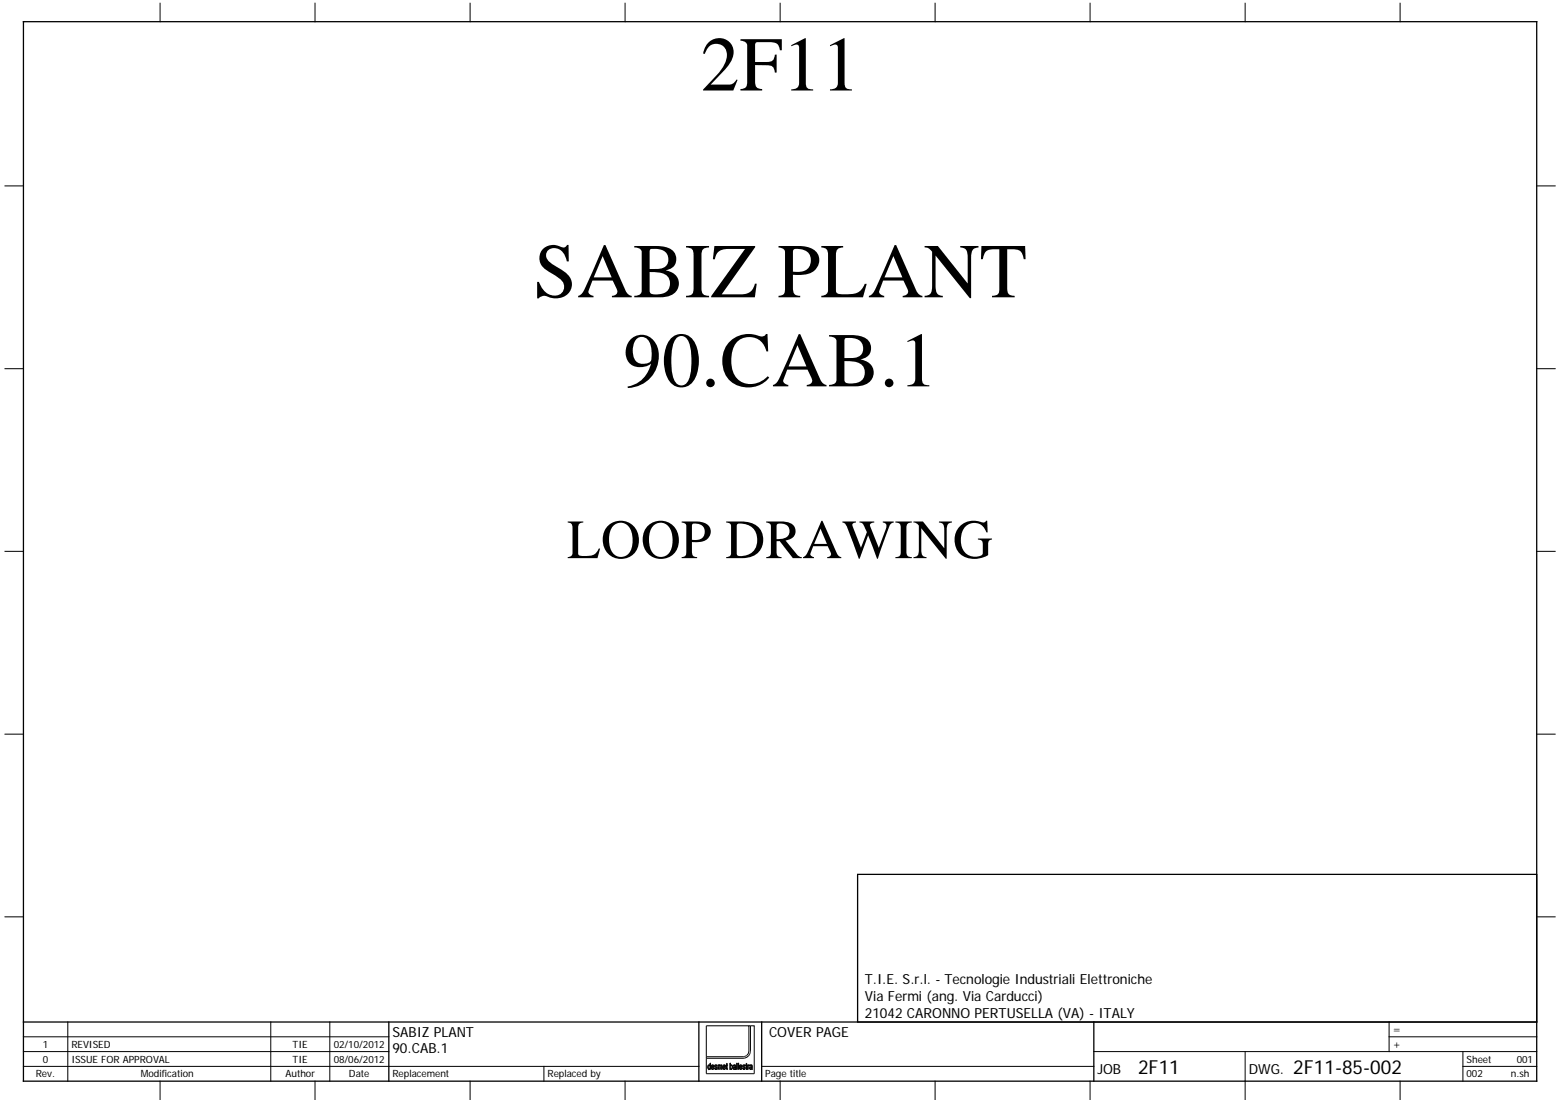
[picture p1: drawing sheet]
<svg xmlns="http://www.w3.org/2000/svg" width="297mm" height="210mm" viewBox="0 0 297 210" stroke-linecap="round" stroke-linejoin="round" font-family="sans-serif">
<path d="M209.8 .5l-209 209M296.2 .6l-295.4 208.8M.8 209.2l.3 .3" fill="none" stroke="#fff" stroke-width=".19"/>
<g fill="none" stroke="#010101" stroke-width=".19">
<path d="M30.5 .6v3.5M60 .6v3.5M89.5 .6v3.5M119 .6v3.5M148.5 .6v3.5M178.1 .6v3.5M207.6 .6v3.5M237.1 .6v3.5M266.6 .6v3.5M.9 35.4h3.6M292.6 35.4h3.5M.9 70.2h3.6"/>
<path d="M292.6 70.2h3.5M.9 105h3.6M292.6 105h3.5M.9 139.8h3.6M292.6 139.8h3.5M.9 174.5h3.6M292.6 174.5h3.5M4.5 197.4h69.5M12.9 194.6v11.2M51.6 194.6v11.2M62.8 194.6v11.2M134.5 195.3h8.1v5a1.08 1.08 0 0 1-1.1 .9h-7z"/>
<path d="M264.5 197.4h28.1M264.5 194.6v5.6M4.5 203h128.6M4.5 200.2h69.5M30.5 205.8v3.5M60 205.8v3.5M89.5 205.8v3.5M103.6 203v2.8M119 205.8v3.5M135.6 203.4h.1M135.6 202.8h.2l.1 .3h-.4zM135.9 202.8h.1"/>
<path d="M135.9 202.8l.1 .4h-.2v-.1v.1h-.3l.1 .2M135.9 202.8a.4 .4 0 0 0-.5 .2 .4 .4 0 0 0 .1 .5l.2 .1 .3-.3-.3 .2-.1-.1M148.5 205.8v3.5M178.1 205.8v3.5M207.6 205.8v3.5M208.3 200.2h84.3M237.1 200.2v9.1M266.6 205.8v3.5M278.6 203h14M278.6 200.2v5.6"/>
</g>
<path d="M4.5 4.1h288.1v201.7h-288.1zM4.5 194.6h288.1M74 194.6v11.2M133.1 194.6v11.2M145 194.6v11.2M208.3 194.6v11.2" fill="none" stroke="#010101" stroke-width=".25"/>
<path d="M135.6 202.7l.3 .2 .1 .3h-.2v-.3a.17 .17 0 0 0-.2-.1 .17 .17 0 0 0-.1 .3h.3v.1h-.3l.1 .3 .4-.2a.32 .32 0 0 1-.5 .3 .32 .32 0 0 1-.1-.5z" fill="#010101"/>
<path d="M137.8 203.4h.1M137.8 203.4v.1M137.8 202.8h.2l.1 .3h-.4zM137.8 203.5h.1M137.9 203.5l.3-.2-.1 .2M138.1 203.5h.1M138.1 202.8h.1M138.1 202.8l.1 .4h-.2v-.1v.1h-.3l.1 .2M138.1 202.8a.4 .4 0 0 0-.5 .2 .4 .4 0 0 0 .1 .5l.2 .1 .2-.1" fill="none" stroke="#010101" stroke-width=".19"/>
<path d="M137.7 202.8l.3-.1 .2 .5h-.2v-.3a.17 .17 0 0 0-.2-.1 .17 .17 0 0 0-.1 .3h.3v.1h-.3l.1 .3 .4-.2-.1 .2-.2 .1-.2-.1z" fill="#010101"/>
<g fill="none" stroke="#010101" stroke-width=".19">
<path d="M139.1 203.3v.1M139.1 203.4l.1 .1M139.1 202.9v.4M139.1 202.9l.2-.1 .1 .3-.2 .4M139.1 202.9h.1M139.2 203.5h.1M139.2 203.5v.1M139.3 202.7h.1M139.4 203.5l-.2 .1M139.4 203.4v.1M139.5 202.9h.1M139.5 202.9l-.1 .5"/>
<path d="M139.5 202.9l-.1-.2-.3 .1v-.4h-.1v1.2l.1-.1 .1 .1"/>
</g>
<path d="M139 202.4h.1v.4a.43 .43 0 0 1 .4 .3 .43 .43 0 0 1-.2 .5v-.1a.34 .34 0 0 0 .2-.4 .34 .34 0 0 0-.3-.3l-.1 .4 .1 .4-.1-.1-.1 .1z" fill="#010101"/>
<g fill="none" stroke="#010101" stroke-width=".19">
<path d="M139.7 202.7h.1M139.7 202.7h.3M139.7 202.7l-.1 .2 .3-.1 .1 .2M139.7 203.1l-.1 .3 .2 .2M139.8 203.1h-.1M139.8 203.5v.1zM139.9 203.4v.1M140 202.7h.1M140 203h.1M140 203l-.2 .1M140 202.7l.1 .9-.1-.1-.2 .1"/>
<circle cx="139.9" cy="203.3" r=".17"/>
</g>
<path d="M139.7 202.7l.4 .1v.8l-.1-.1-.2 .1 .2-.5-.3 .2 .1 .3-.2-.1v-.3l.4-.2-.1-.2-.3 .1z" fill="#010101"/>
<path d="M140.9 203.4h.1M140.9 203.4l.1 .1M140.9 202.8h.2l.1 .3h-.3zM141 203.5h.1M141.1 203.5l.2-.2-.1 .2M141.2 203.5h.1M141.2 202.8h.1M141.2 202.8l.1 .4h-.2v-.1v.1h-.2v.2M141.2 202.8a.4 .4 0 0 0-.5 .2 .4 .4 0 0 0 .2 .5h.3" fill="none" stroke="#010101" stroke-width=".19"/>
<path d="M141 202.7l.3 .2v.3h-.2v-.1h.1v-.2a.17 .17 0 0 0-.2-.1 .17 .17 0 0 0-.1 .3h.2v.1h-.2l.1 .3 .3-.2-.2 .3a.49 .49 0 0 1-.4-.4 .49 .49 0 0 1 .3-.5z" fill="#010101"/>
<g fill="none" stroke="#010101" stroke-width=".19">
<path d="M142.9 202.7h.1M142.9 202.7h.2M142.9 202.7l-.2 .2 .3-.1 .1 .2M142.9 203.1h.1M143 203.5v.1M143.1 202.7h.1M143.1 203h.1M143.1 203a.29 .29 0 0 0-.4 .2 .29 .29 0 0 0 .3 .4M143.1 202.7l.2 .9-.1-.1-.2 .1"/>
<circle cx="143" cy="203.3" r=".16"/>
</g>
<path d="M142.8 202.8l.1-.1 .3 .1 .1 .8-.1-.1-.2 .1 .1-.5-.2 .2 .1 .3-.3-.1 .1-.3 .3-.2-.1-.2-.3 .1z" fill="#010101"/>
<path d="M134.9 202.9a.3 .3 0 0 1 .3 .2 .3 .3 0 0 1-.2 .4l-.1-.2zM135 203.5h.1M135.2 202.4l.1 1.2-.1-.1-.2 .1v-.1v.1a.51 .51 0 0 1 .1-.9l.1 .1z" fill="none" stroke="#010101" stroke-width=".19"/>
<path d="M135.2 202.4l.1 1.2-.1-.1-.2 .1v-.1a.42 .42 0 0 0 .1-.7l-.2 .2 .1 .6a.48 .48 0 0 1-.2-.5 .48 .48 0 0 1 .3-.4l.1 .1z" fill="#010101"/>
<path d="M136.2 202.7h.1M136.2 202.7l-.1 .4 .4 .2-.2 .2M136.2 202.7h.2M136.2 203.4h.1M136.2 203.4l.1 .1M136.3 203.5h.1M136.4 202.7h.1M136.4 202.7l.1 .2-.3-.1a.23 .23 0 0 0 .1 .3 .23 .23 0 0 0 .2 .1 .27 .27 0 0 1-.1 .4 .27 .27 0 0 1-.3-.3l.1 .1" fill="none" stroke="#010101" stroke-width=".19"/>
<path d="M136.1 202.8l.3-.1 .1 .2-.2-.1-.1 .2a.32 .32 0 0 1 .4 .3 .32 .32 0 0 1-.4 .3l-.1-.3 .2 .2 .2-.2-.4-.2z" fill="#010101"/>
<path d="M136.7 202.7l.1 .1 .2-.1 .1 .1 .3-.1 .1 .9h-.1v-.8l-.2 .1v.7h-.1v-.7l-.2-.1-.1 .8h-.1zM137 202.7h.1M137.2 202.9h.1" fill="none" stroke="#010101" stroke-width=".19"/>
<path d="M136.7 202.7l.1 .1 .2-.1 .1 .1 .3-.1 .1 .9h-.1l-.1-.8-.1 .2v.6h-.1l-.1-.8-.2 .1v.7h-.1z" fill="#010101"/>
<path d="M138.3 202.5l.1-.1v.3h.2l-.2 .1 .2 .8-.3-.1zM138.4 203.4h.1" fill="none" stroke="#010101" stroke-width=".19"/>
<path d="M138.3 202.5l.1-.1v.3h.2l-.2 .1 .2 .8-.3-.1z" fill="#010101"/>
<path d="M140.3 202.4h.1v1.2h-.1z" fill="none" stroke="#010101" stroke-width=".19"/>
<path d="M140.3 202.4h.1v1.2h-.1z" fill="#010101"/>
<path d="M140.5 202.4h.1v1.2h-.1z" fill="none" stroke="#010101" stroke-width=".19"/>
<path d="M140.5 202.4h.1v1.2h-.1z" fill="#010101"/>
<path d="M141.6 203.4h.1M141.6 203.4l.1 .1M141.7 203.5h.1M141.8 202.7l.1 .2-.3-.1a.23 .23 0 0 0 0 .3 .23 .23 0 0 0 .3 .1 .27 .27 0 0 1-.1 .4 .27 .27 0 0 1-.4-.3l.2 .1M141.8 202.7h.1M141.8 202.7a.28 .28 0 0 0-.4 .3 .28 .28 0 0 0 .4 .3l-.1 .2" fill="none" stroke="#010101" stroke-width=".19"/>
<path d="M141.5 202.8a.18 .18 0 0 1 .2-.1 .18 .18 0 0 1 .1 .2l-.1-.1-.2 .2a.32 .32 0 0 1 .4 .3 .32 .32 0 0 1-.3 .3l-.2-.3 .3 .2 .1-.2-.1-.1a.26 .26 0 0 1-.3-.2 .26 .26 0 0 1 .1-.2z" fill="#010101"/>
<path d="M142.2 203.4v-1l-.2 .4 .1 .7 .2 .1v-.1M142.2 203.4h.1M142.2 203.4v.1M142.2 203.5h.1" fill="none" stroke="#010101" stroke-width=".19"/>
<path d="M142.1 202.5l.1-.1 .1 .3-.1 .7 .1 .2-.2-.1z" fill="#010101"/>
<path d="M142.5 202.9h.1M142.7 202.7l-.2 .2M142.7 202.7h.1M142.7 202.7l-.2 .1-.1-.1v.9h.1v-.7" fill="none" stroke="#010101" stroke-width=".19"/>
<path d="M142.4 202.7l.1 .1 .2-.1-.2 .2v.7h-.1z" fill="#010101"/>
<path d="M142.6 195.3h.3M142.9 195.3v4.8a1.41 1.41 0 0 1-1.4 1.4h-7M142.9 195.3h.7v9.1h-9.1v-3.2M145 203h63.3" fill="none" stroke="#010101" stroke-width=".19"/>
<path d="M163.3 166.5h129.3v28.1h-129.3z" fill="none" stroke="#010101" stroke-width=".25"/>
<g font-size="14.8">
<text x="133.4" y="17.2">2F11</text>
<text x="101.7" y="56.6">SABIZ PLANT</text>
<text x="118.7" y="73.6">90.CAB.1</text>
</g>
<text font-size="10.5" x="108" y="106.3">LOOP DRAWING</text>
<g font-size="3.7">
<text x="216.7" y="204.4">2F11</text>
<text x="246.2" y="204.4">2F11-85-002</text>
</g>
<g font-size="2.6">
<text x="164.7" y="187.4">T.I.E. S.r.l. - Tecnologie Industriali Elettroniche</text>
<text x="164.7" y="190.5">Via Fermi (ang. Via Carducci)</text>
<text x="74.7" y="197.4">SABIZ PLANT</text>
<text x="146.4" y="197.4">COVER PAGE</text>
<text x="164.7" y="193.7">21042 CARONNO PERTUSELLA (VA) - ITALY</text>
<text x="74.7" y="200.6">90.CAB.1</text>
<text x="209" y="204.4">JOB</text>
<text x="237.8" y="204.4">DWG.</text>
</g>
<g font-size="2.1">
<text x="265.2" y="196.7">=</text>
<text x="265.2" y="199.5">+</text>
</g>
<g font-size="1.9">
<text x="8.1" y="202.3">0</text>
<text x="8.1" y="199.5">1</text>
<text x="13.6" y="202.3">ISSUE FOR APPROVAL</text>
<text x="13.6" y="199.5">REVISED</text>
<text x="55.7" y="202.3">TIE</text>
<text x="55.7" y="199.5">TIE</text>
<text x="63.5" y="202.3">08/06/2012</text>
<text x="63.5" y="199.5">02/10/2012</text>
<text x="279.2" y="202.3">Sheet</text>
<text x="288.8" y="202.3">001</text>
<text x="6.8" y="205.1">Rev.</text>
<text x="26.8" y="205.1">Modification</text>
<text x="54.4" y="205.1">Author</text>
<text x="66.4" y="205.1">Date</text>
<text x="74.7" y="205.1">Replacement</text>
<text x="104.3" y="205.1">Replaced by</text>
<text x="145.7" y="205.1">Page title</text>
<text x="279.2" y="205.1">002</text>
<text x="287.7" y="205.1">n.sh</text>
</g>
</svg>
